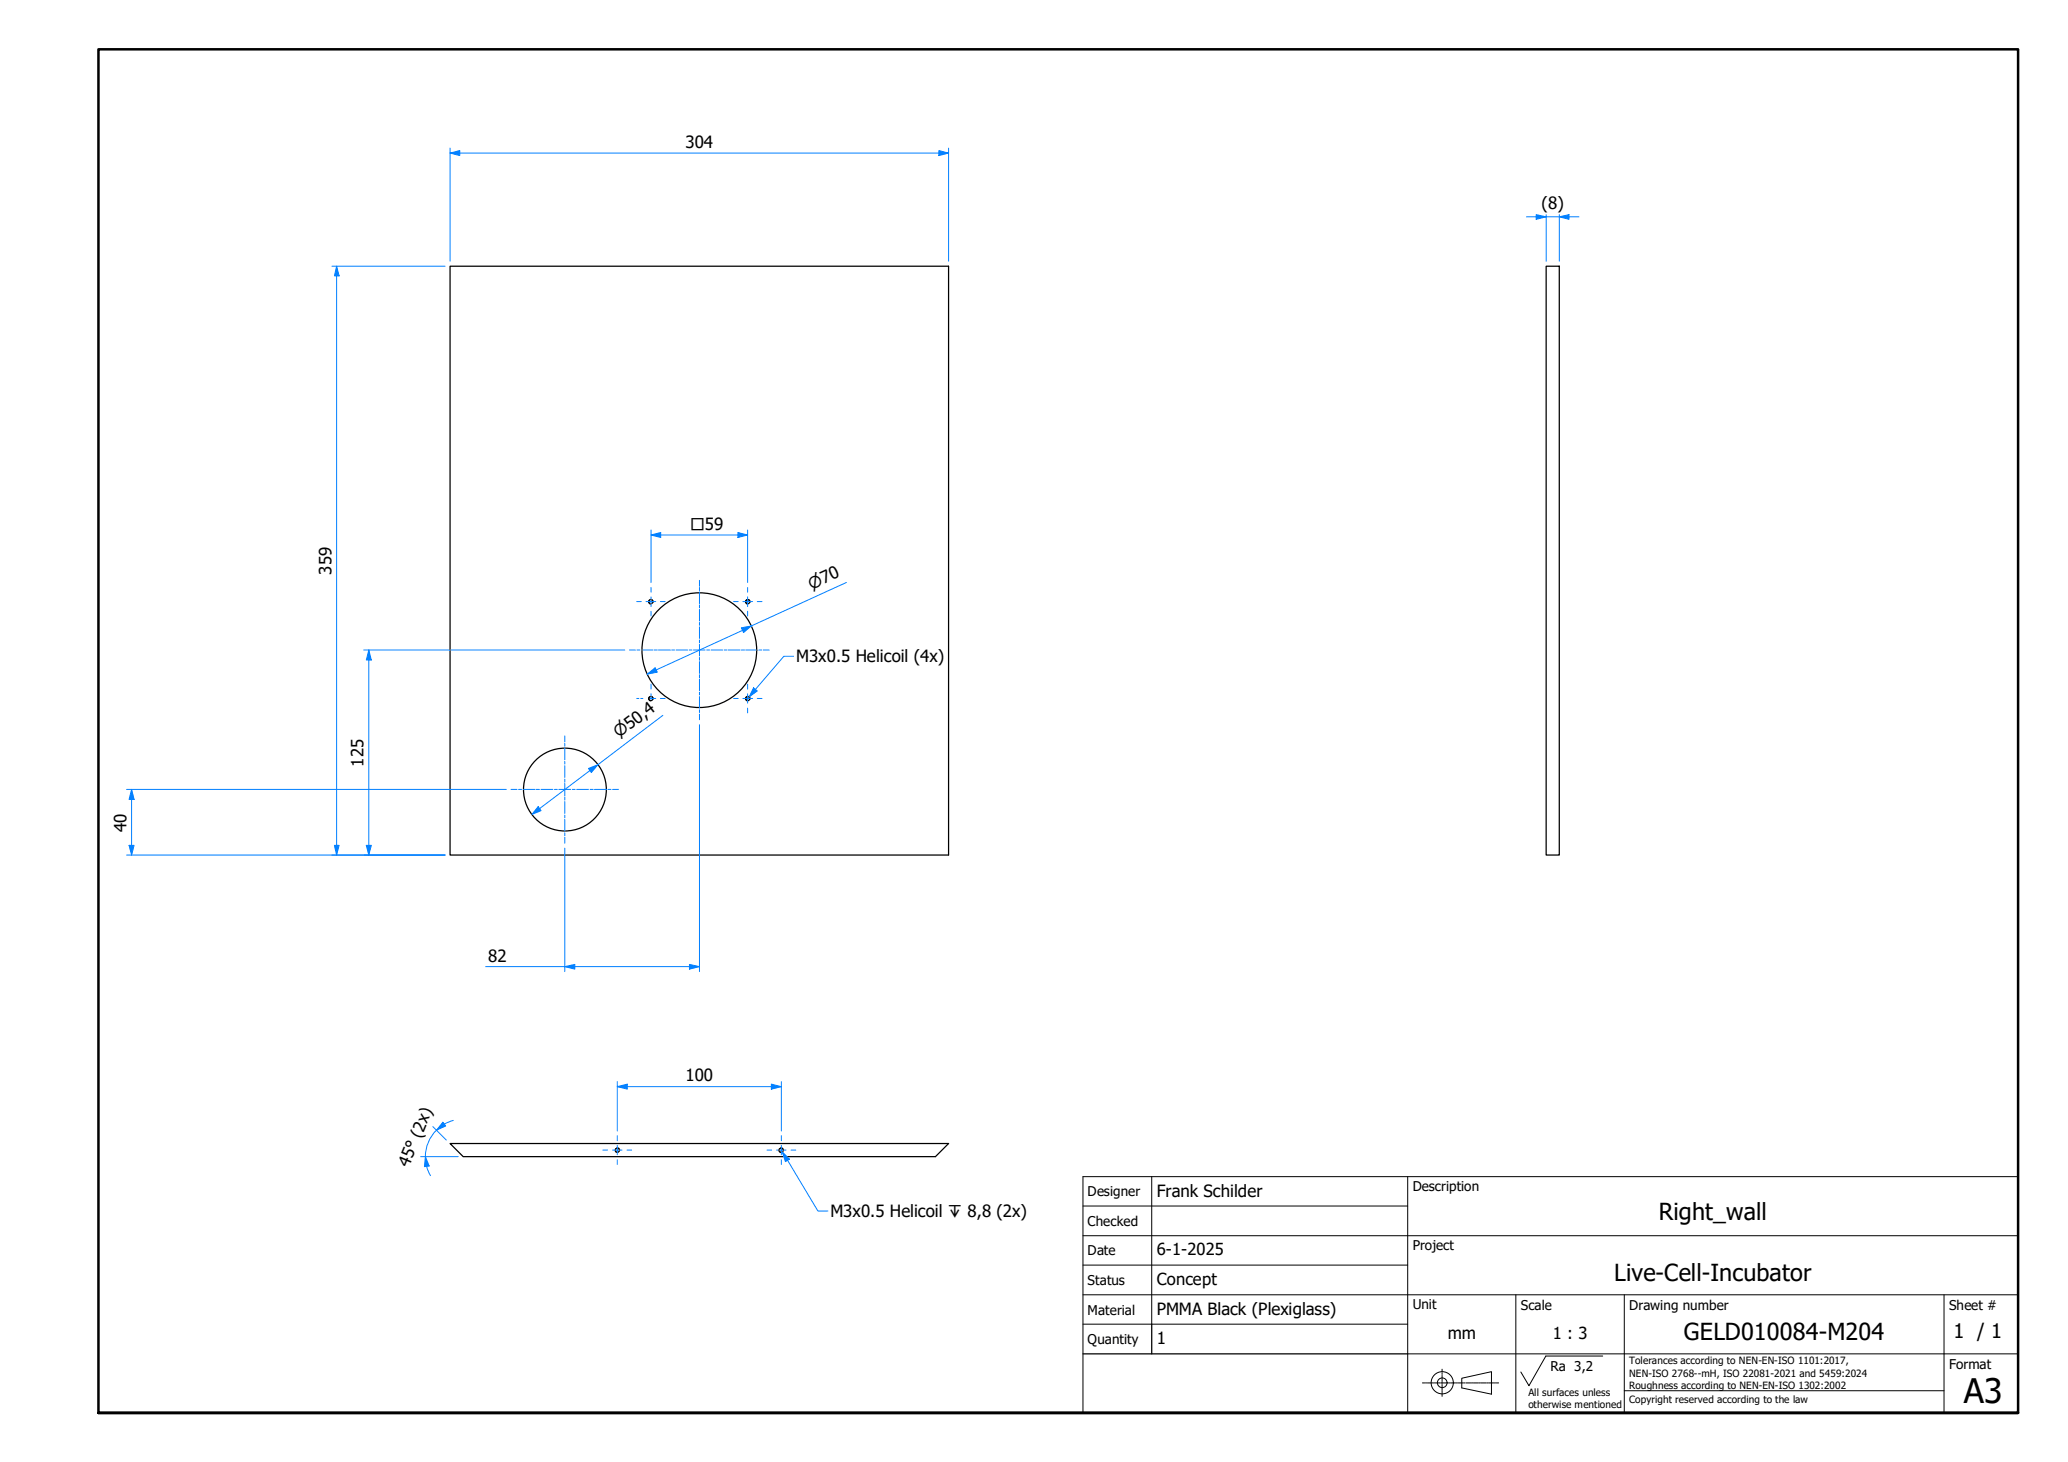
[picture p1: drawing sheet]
<svg xmlns="http://www.w3.org/2000/svg" width="420mm" height="297mm" viewBox="0 0 420 297" stroke-linecap="round" stroke-linejoin="round" font-family="sans-serif">
<!-- layer: Threads(TU) -->
<path d="M132.7 122.3a.48 .48 0 0 0-.4-.5 .48 .48 0 0 0-.5 .4 .48 .48 0 0 0 .4 .5M152.4 122.3a.48 .48 0 0 0-.4-.5 .48 .48 0 0 0-.5 .4 .48 .48 0 0 0 .3 .5M132.7 142a.48 .48 0 0 0-.4-.5 .48 .48 0 0 0-.5 .4 .48 .48 0 0 0 .4 .5M152.4 142a.48 .48 0 0 0-.4-.5 .48 .48 0 0 0-.5 .4 .48 .48 0 0 0 .3 .5M125.9 233.8a.48 .48 0 0 0-.4-.6 .48 .48 0 0 0-.5 .4 .48 .48 0 0 0 .4 .6M159.2 233.8a.48 .48 0 0 0-.4-.6 .48 .48 0 0 0-.6 .4 .48 .48 0 0 0 .4 .6" fill="none" stroke="#000" stroke-width=".2"/>
<!-- layer: Visible Edges(TU) -->
<g fill="none" stroke="#000" stroke-width=".25">
<path d="M91.4 54.1h101.3v119.6h-101.3zM314.1 54.1h2.7v119.6h-2.7zM91.4 232.3h101.3l-2.6 2.7h-96z"/>
<circle cx="132.2" cy="122.3" r=".41"/>
<circle cx="142.1" cy="132.1" r="11.7"/>
<circle cx="151.9" cy="122.3" r=".41"/>
<circle cx="132.2" cy="141.9" r=".41"/>
<circle cx="151.9" cy="141.9" r=".41"/>
<circle cx="114.8" cy="160.4" r="8.4"/>
<circle cx="125.4" cy="233.7" r=".41"/>
<circle cx="158.7" cy="233.7" r=".41"/>
</g>
<!-- layer: Visible (ISO) -->
<path d="M20 287.1v-277.1h390v277.1h-390h390" fill="none" stroke="#000" stroke-width=".51"/>
<!-- layer: Sketch Geometry(TU) -->
<g fill="none" stroke="#000" stroke-width=".2">
<path d="M220 239.1h190v48h-190zM234 239.1v29.9M286 239.1v48M220 245h66M220 251.1h190M220 257h66M220 269h66M220 263.1h190M286 275.1h124M308 263.1v24M314.1 275.5h11.5M330 263.1v24"/>
<path d="M395 263.1v24M330 282.6h65"/>
</g>
<path d="M220 275.1h66M234 269v6.1" fill="none" stroke="#000" stroke-width=".25"/>
<!-- layer: Leader Lines(TU) -->
<g fill="none" stroke="#000" stroke-width=".2">
<path d="M314.1 275.5l-3.5 6-1.6-2.7M297 280l6-1.3v4.6l-6-1.3z"/>
<circle cx="293" cy="280.9" r="2.25"/>
<circle cx="293" cy="280.9" r=".98"/>
</g>
<!-- layer: Centerline(TU) -->
<g fill="none" stroke="#000" stroke-width=".2">
<path d="M293 278.2v.6M293 279v.3M293 279.4v1.3M289 281h.5M289.6 281h.3M290 281h1.1M291.2 281h.3M291.6 281h1M292.7 281h.3M293 280.8v.3M293 281.3v1.2M293 282.6v.3"/>
<path d="M293 283.1v.6M293.1 281h1.1M294.3 281h.3M294.7 281h1M295.8 281h.3M296.2 281h1M297.4 281h.2M297.8 281h1M299 281h.2M299.3 281h1.1M300.5 281h.2M300.9 281h1"/>
<path d="M302.1 281h.2M302.5 281h1M303.6 281h.2M304 281h.5"/>
</g>
<!-- layer: Center Mark(TU) -->
<g fill="none" stroke="#0080ff" stroke-width=".2">
<path d="M132.3 119.4v.9M142.1 117.9v1.2M142.1 119.4v.6M151.9 119.4v.9M127.9 132.1h1.2M129.3 122.2h1M129.4 132.1h.6M130.3 132.1h2.4M131.3 122.2h1.9M132.3 121.3v1.9M132.3 124.2v.9M132.3 139v1"/>
<path d="M132.9 132.1h.6M133.8 132.1h2.4M134.2 122.2h.9M136.5 132.1h.5M137.4 132.1h2.3M140 132.1h.6M140.9 132.1h2.4M142.1 120.3v2.4M142.1 122.9v.6M142.1 123.8v2.4M142.1 126.5v.5M142.1 127.4v2.3"/>
<path d="M142.1 130v.6M142.1 130.9v2.4M142.1 133.6v.6M142.1 134.4v2.4M142.1 137.1v.6M142.1 138v2.3M143.6 132.1h.5M144.5 132.1h2.3M147.1 132.1h.6M148 132.1h2.4M149 122.2h1M150.6 132.1h.7"/>
<path d="M150.9 122.2h2M151.5 132.1h2.4M151.9 121.3v1.9M151.9 124.2v.9M151.9 139v1M153.9 122.2h.9M154.2 132.1h.5M155.1 132.1h1.2M114.7 149.5v1.2M114.7 151.1v.5M114.7 151.9v2.5M114.7 154.7v.5"/>
<path d="M114.7 155.6v2.4M114.7 158.3v.6M114.7 159.2v2.5M129.3 141.9h.5M130.2 141.9h.4M132.1 141.9h.1M132.2 141.9h1M132.3 141v1M132.3 142v.1M134.2 141.9h.9M142.1 140.6v.6M142.1 141.5v2.4"/>
<path d="M142.1 144.2v.6M142.1 145.1v1.1M149 141.9h1M150.9 141.9h2M151.9 141v1.9M151.9 143.9v.9M153.9 141.9h.9M103.8 160.4h1.2M105.3 160.4h.7M106.3 160.4h2.4M109 160.4h.6M109.9 160.4h2.4"/>
<path d="M112.6 160.4h.6M113.5 160.4h2.5M114.7 161.9v.6M114.7 162.9v2.4M114.7 165.6v.6M114.7 166.5v2.4M114.7 169.2v.6M114.7 170.1v1.2M116.3 160.4h.5M117.2 160.4h2.4M119.9 160.4h.6M120.8 160.4h2.5"/>
<path d="M123.5 160.4h.6M124.5 160.4h1.2"/>
</g>
<!-- layer: Dimensions(TU) -->
<path d="M132.3 108.7h1.9" fill="none" stroke="#0080ff" stroke-width=".2"/>
<path d="M132.3 108.7l1.9-.5v1z" fill="#0080ff"/>
<path d="M132.3 108.7l1.9-.5v1zM149.9 108.7h2" fill="none" stroke="#0080ff" stroke-width=".2"/>
<path d="M149.9 108.2l2 .5-2 .5z" fill="#0080ff"/>
<path d="M132.3 107.7v10.6M134.2 108.7h15.7M149.9 108.2l2 .5-2 .5zM151.9 107.7v10.6M152.7 127.2l-1.8 .9" fill="none" stroke="#0080ff" stroke-width=".2"/>
<path d="M150.6 127.6l2.1-.4-1.6 1.3z" fill="#0080ff"/>
<path d="M133.3 136.1l-1.8 .9M150.6 127.6l2.1-.4-1.6 1.3z" fill="none" stroke="#0080ff" stroke-width=".2"/>
<path d="M131.5 137l1.6-1.3 .4 .9z" fill="#0080ff"/>
<path d="M172 118.3l-19.3 8.9M131.5 137l1.6-1.3 .4 .9zM150.9 128.1l-17.6 8M121.5 155.4l-1.7 1.2" fill="none" stroke="#0080ff" stroke-width=".2"/>
<path d="M119.6 156.1l1.9-.7-1.4 1.6z" fill="#0080ff"/>
<path d="M119.6 156.1l1.9-.7-1.4 1.6zM109.7 164.3l-1.6 1.2" fill="none" stroke="#0080ff" stroke-width=".2"/>
<path d="M109.3 163.9l.6 .8-1.8 .8z" fill="#0080ff"/>
<path d="M119.8 156.6l-10.1 7.7M134.7 145.3l-13.2 10.1M109.3 163.9l.6 .8-1.8 .8z" fill="none" stroke="#0080ff" stroke-width=".2"/>
<!-- layer: Symbols(TU) -->
<path d="M153.5 140.1l-1.3 1.5" fill="none" stroke="#0080ff" stroke-width=".2"/>
<path d="M153.1 139.7l.8 .7-1.7 1.2z" fill="#0080ff"/>
<path d="M153.1 139.7l.8 .7-1.7 1.2zM161.2 133.3h-1.9l-5.8 6.8" fill="none" stroke="#0080ff" stroke-width=".2"/>
<!-- layer: Dimensions(TU) -->
<path d="M190.8 31.1h1.9" fill="none" stroke="#0080ff" stroke-width=".2"/>
<path d="M190.8 30.6l1.9 .5-1.9 .5z" fill="#0080ff"/>
<path d="M91.4 31.1h2M190.8 30.6l1.9 .5-1.9 .5z" fill="none" stroke="#0080ff" stroke-width=".2"/>
<path d="M91.4 31.1l2-.5v1z" fill="#0080ff"/>
<path d="M91.4 31.1l2-.5v1zM91.4 30.1v23M93.4 31.1h97.4M192.7 30.1v23M68.4 54.1v2" fill="none" stroke="#0080ff" stroke-width=".2"/>
<path d="M68.4 54.1l.5 2h-1z" fill="#0080ff"/>
<path d="M68.4 54.1l.5 2h-1zM68.4 171.8v1.9" fill="none" stroke="#0080ff" stroke-width=".2"/>
<path d="M67.9 171.8h1l-.5 1.9z" fill="#0080ff"/>
<path d="M67.4 54.1h23M68.4 56.1v115.7M67.4 173.7h23M67.9 171.8h1l-.5 1.9zM125.4 220.8h2" fill="none" stroke="#0080ff" stroke-width=".2"/>
<!-- layer: Center Mark(TU) -->
<path d="M122.5 233.7h.9M124.5 233.7h1.9M125.4 230.7v1.1M125.4 232.7v1.9M125.4 235.6v1M127.4 233.7h.9M155.8 233.7h1M157.8 233.7h1.9M158.7 230.7v1.1M158.7 232.7v1.9M158.7 235.6v1M160.7 233.7h1" fill="none" stroke="#0080ff" stroke-width=".2"/>
<!-- layer: Dimensions(TU) -->
<path d="M125.4 220.8l2-.5v1z" fill="#0080ff"/>
<path d="M125.4 220.8l2-.5v1zM156.7 220.8h2" fill="none" stroke="#0080ff" stroke-width=".2"/>
<path d="M156.7 220.3l2 .5-2 .5z" fill="#0080ff"/>
<path d="M125.4 219.8v10M158.7 219.8v10M90.3 228.4l-1.6 1.2M127.4 220.8h29.3M156.7 220.3l2 .5-2 .5z" fill="none" stroke="#0080ff" stroke-width=".2"/>
<path d="M90 228l.6 .8-1.9 .8z" fill="#0080ff"/>
<path d="M86.4 235l.3 2M90 228l.6 .8-1.9 .8z" fill="none" stroke="#0080ff" stroke-width=".2"/>
<path d="M86.4 235l.8 1.9-1 .1z" fill="#0080ff"/>
<path d="M74.9 132.1v2M85.5 235h7.6M86.4 235l.8 1.9-1 .1zM86.7 237l.8 1.9M87.9 228.9l2.8 2.7M88.7 229.6a7.7 7.7 0 0 0-2.3 5.4M92.1 227.6l-1.8 .8" fill="none" stroke="#0080ff" stroke-width=".2"/>
<path d="M74.9 132.1l.5 2h-1z" fill="#0080ff"/>
<path d="M74.9 132.1l.5 2h-1zM74.9 171.8v1.9" fill="none" stroke="#0080ff" stroke-width=".2"/>
<path d="M74.4 171.8h1l-.5 1.9z" fill="#0080ff"/>
<path d="M73.9 132.1h53M74.9 134.1v37.7M26.7 160.4v2M73.9 173.7h16.5M74.4 171.8h1l-.5 1.9z" fill="none" stroke="#0080ff" stroke-width=".2"/>
<path d="M26.7 160.4l.5 2h-1z" fill="#0080ff"/>
<path d="M26.7 160.4l.5 2h-1zM26.7 171.8v1.9" fill="none" stroke="#0080ff" stroke-width=".2"/>
<path d="M26.2 171.8h1l-.5 1.9z" fill="#0080ff"/>
<path d="M25.7 173.7h64.7M25.7 160.4h77.2M26.2 171.8h1l-.5 1.9zM26.7 162.4v9.4M114.7 196.4h2.1" fill="none" stroke="#0080ff" stroke-width=".2"/>
<path d="M114.7 196.4l2.1-.5v1z" fill="#0080ff"/>
<path d="M114.7 196.4l2.1-.5v1zM140.1 196.4h2" fill="none" stroke="#0080ff" stroke-width=".2"/>
<path d="M140.1 195.9l2 .5-2 .5z" fill="#0080ff"/>
<path d="M312.1 44.1h2M142.1 147.2v50.2M114.7 172.3v25.1M98.7 196.4h16M116.8 196.4h23.3M140.1 195.9l2 .5-2 .5z" fill="none" stroke="#0080ff" stroke-width=".2"/>
<path d="M312.1 43.6l2 .5-2 .5z" fill="#0080ff"/>
<path d="M312.1 43.6l2 .5-2 .5zM316.8 44.1h2" fill="none" stroke="#0080ff" stroke-width=".2"/>
<path d="M316.8 44.1l2-.5v1z" fill="#0080ff"/>
<path d="M310.1 44.1h2M314.1 44.1h2.7M314.1 43.6v9.5M316.8 44.1l2-.5v1zM316.8 43.6v9.5M318.8 44.1h2" fill="none" stroke="#0080ff" stroke-width=".2"/>
<!-- layer: Symbols(TU) -->
<path d="M158.9 234l1.1 1.8" fill="none" stroke="#0080ff" stroke-width=".2"/>
<path d="M158.9 234l1.5 1.5-.8 .5z" fill="#0080ff"/>
<path d="M158.9 234l1.5 1.5-.8 .5zM160 235.8l6.2 10.2h2" fill="none" stroke="#0080ff" stroke-width=".2"/>
<text font-size="6.9" x="399" y="285">A3</text>
<g font-size="4.8">
<text x="337" y="247.9">Right_wall</text>
<text x="328" y="260.3">Live-Cell-Incubator</text>
<text x="342.1" y="272.3">GELD010084-M204</text>
</g>
<text font-size="4.1" x="396.9" y="271.8">1 / 1</text>
<g font-size="3.4">
<text x="139.3" y="30">304</text>
<text x="313.2" y="42.4">(8)</text>
<text x="67.4" y="116.8" transform="rotate(-90 67.4 116.8)">359</text>
<text x="161.7" y="134.5">M3x0.5 Helicoil (4x)</text>
<text x="73.9" y="155.8" transform="rotate(-90 73.9 155.8)">125</text>
<text x="25.7" y="169" transform="rotate(-90 25.7 169)">40</text>
<text x="99.2" y="195.4">82</text>
<text x="139.3" y="219.7">100</text>
<text x="83.1" y="237.3" transform="rotate(-68 83.1 237.3)">45° (2x)</text>
<text x="235" y="243.1">Frank Schilder</text>
<text x="168.7" y="247.3">M3x0.5 Helicoil ↧ 8,8 (2x)</text>
<text x="235" y="255.1">6-1-2025</text>
<text x="235" y="261.1">Concept</text>
<text x="235" y="267.1">PMMA Black (Plexiglass)</text>
<text x="235" y="273">1</text>
<text x="294.1" y="272">mm</text>
<text x="315.5" y="272.1">1 : 3</text>
</g>
<g font-size="3.2">
<text x="140.3" y="107.7">□59</text>
<text x="164.8" y="119.8" transform="rotate(-25 164.8 119.8)">⌀70</text>
<text x="125.7" y="150" transform="rotate(-37 125.7 150)">⌀50,4</text>
</g>
<g font-size="2.7">
<text x="221" y="243.1">Designer</text>
<text x="287" y="242">Description</text>
<text x="221" y="249.1">Checked</text>
<text x="221" y="255.1">Date</text>
<text x="287" y="254">Project</text>
<text x="221" y="261.1">Status</text>
<text x="221" y="267.1">Material</text>
<text x="287" y="266.1">Unit</text>
<text x="309" y="266.1">Scale</text>
<text x="331" y="266.1">Drawing number</text>
<text x="396" y="266.1">Sheet #</text>
<text x="221" y="273.1">Quantity</text>
<text x="315" y="278.6">Ra 3,2</text>
<text x="396" y="278.1">Format</text>
</g>
<g font-size="2">
<text x="331" y="277.2">Tolerances according to NEN-EN-ISO 1101:2017,</text>
<text x="331" y="279.7">NEN-ISO 2768--mH, ISO 22081-2021 and 5459:2024</text>
<text x="310.5" y="283.6">All surfaces unless</text>
<text x="310.5" y="286.1">otherwise mentioned</text>
<text x="331" y="285.1">Copyright reserved according to the law</text>
<text x="331" y="282.1">Roughness according to NEN-EN-ISO 1302:2002</text>
</g>
</svg>
